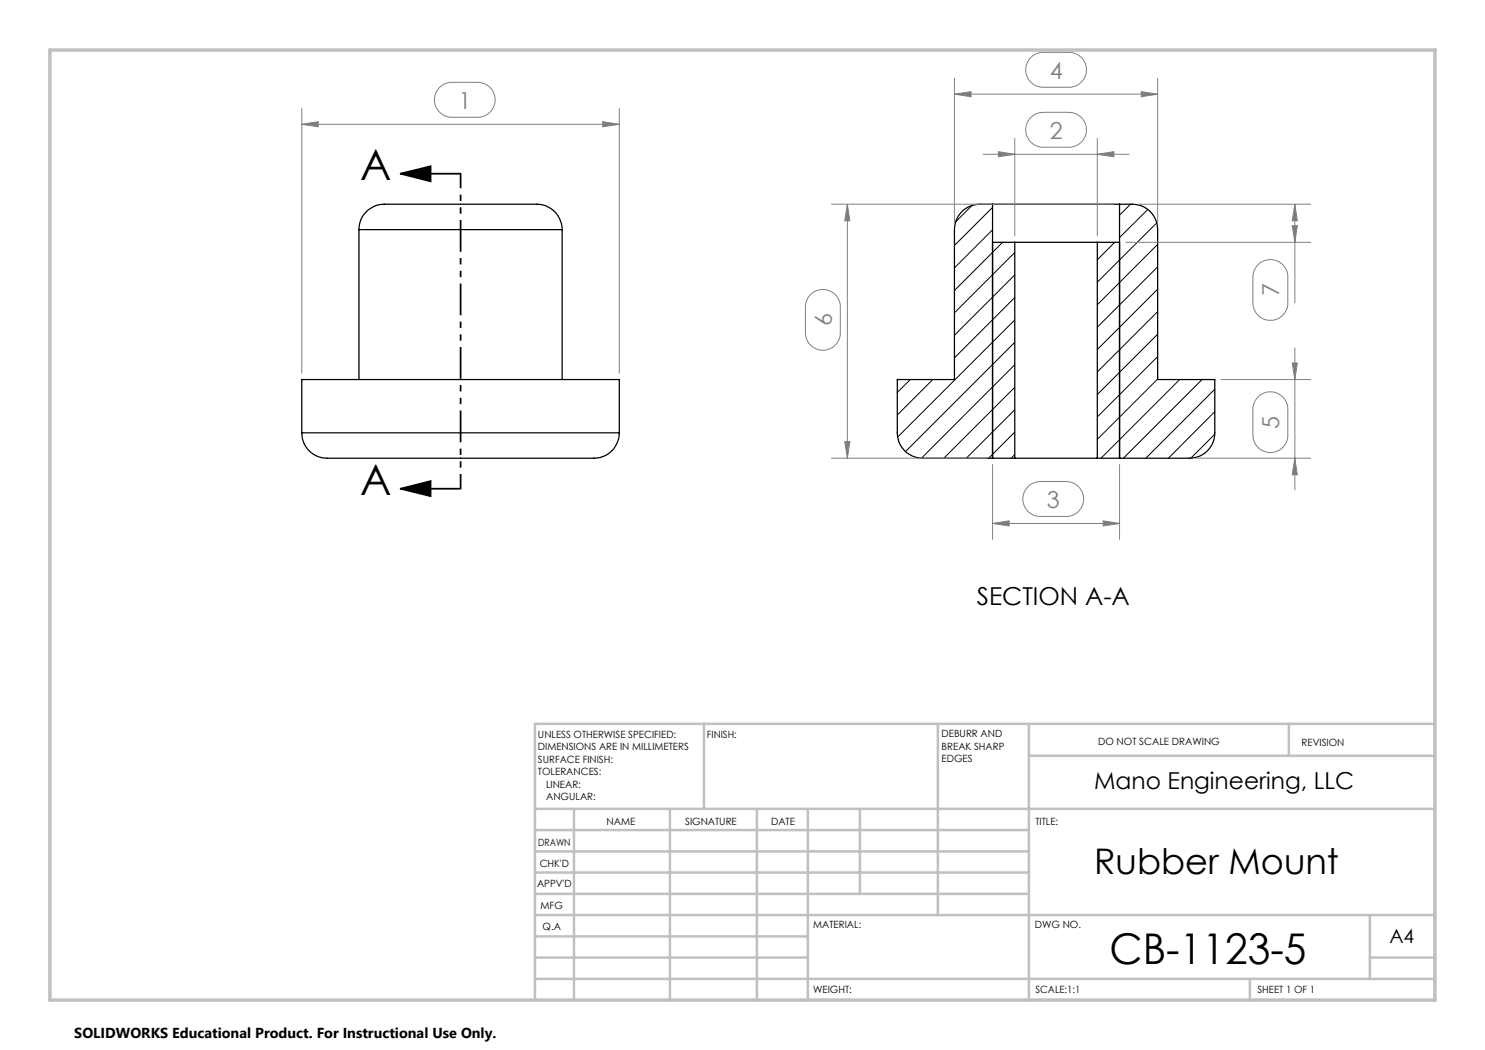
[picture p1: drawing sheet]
<svg xmlns="http://www.w3.org/2000/svg" width="297mm" height="210mm" viewBox="0 0 297 210" stroke-linecap="round" stroke-linejoin="round" font-family="sans-serif">
<g fill="none" stroke="#000" stroke-width=".25">
<path d="M71.8 45.9a5.4 5.4 0 0 1 6.3-5.1h28a5.3 5.3 0 0 1 6.3 5.1M71.8 45.9h40.6M71.8 45.9v30M112.4 45.9v30M198.5 40.8a10.1 10.1 0 0 0-4.2 .3 5.1 5.1 0 0 0-3.4 4.8v30h-11.4v10.7a5.1 5.1 0 0 0 5 5h18.5M198.5 40.8h25.4M198.5 40.8v50.8M198.5 48.5h4.5M203 48.5h16.5M203 48.5v43.1M219.5 48.5v43.1M219.5 48.5h4.4"/>
<path d="M223.9 40.8a10.5 10.5 0 0 1 4.2 .3 5 5 0 0 1 3.4 4.8v30h11.5v10.7a5.1 5.1 0 0 1-5.1 5h-18.4M223.9 40.8v50.8M60.4 86.6a5.2 5.2 0 0 0 6.1 5h50.8a5.6 5.6 0 0 0 6.4-3.8l.2-1.2M60.4 86.6v-10.7h63.5v10.7M60.4 86.6h63.5M203 91.6h16.5"/>
</g>
<g fill="none" stroke="#000" stroke-width=".2">
<path d="M194.4 41.1l-3.3 3.3M198.5 41.5l-7.6 7.6M198.5 46l-7.6 7.6M200.5 48.5l-9.6 9.6M203 50.5l-12.1 12.1M203 55l-12.1 12.1M203 59.5l-12.1 12.1M223 48.5l-3.5 3.5M226.1 40.8l-2.2 2.2M229.6 41.9l-5.7 5.6M231.4 44.6l-11.9 11.8M231.5 48.9l-12 12.1"/>
<path d="M231.5 53.4l-12 12M231.5 57.8l-12 12.1M182.1 75.9l-2.6 2.6M186.5 75.9l-7 7.1M203 77.5l-14.2 14.1M203 64l-23.5 23.4M203 68.5l-21.9 21.8M203 72.9l-18.7 18.7M231.5 62.3l-12 12.1M231.5 66.8l-12 12.1M231.5 71.3l-12 12.1M231.5 75.8l-12 12.1"/>
<path d="M235.9 75.9l-15.7 15.7M240.4 75.9l-15.7 15.7M243 77.8l-13.8 13.8M203 81.9l-9.7 9.7M203 86.4l-5.3 5.2M203 90.9l-.8 .7M243 82.3l-9.3 9.3M243 86.8l-4.8 4.8"/>
</g>
<path d="M80.1 34.7l6-1.4v3zM80.1 34.7h12M80.1 97.7l6-1.5v3zM80.1 97.7h12" fill="none" stroke="#000" stroke-width=".35"/>
<g fill="none" stroke="#808080" stroke-width=".2">
<path d="M87.8 17.6a3.4 3.4 0 0 1 2.6-1.1h5.1a3.5 3.5 0 0 1 3.5 3.5 3.5 3.5 0 0 1-3.5 3.5h-5.1a3.5 3.5 0 0 1-3.2-2.1 3.5 3.5 0 0 1 .6-3.8zM190.9 18.8l3.3-.5v1.1zM190.9 15.7v29M190.9 18.8h40.6M206 11.6a3.4 3.4 0 0 1 2.6-1.1h5.2a3.5 3.5 0 0 1 3.5 3.5 3.5 3.5 0 0 1-3.5 3.5h-5.2a3.5 3.5 0 0 1-3.1-2.1 3.5 3.5 0 0 1 .5-3.8zM228.2 18.3l3.3 .5-3.3 .6zM231.5 15.7v29M60.4 24.9l3.2-.6v1.1zM60.4 21.7v52.9M60.4 24.9h63.5M120.5 24.3l3.4 .6-3.4 .5zM123.9 21.7v52.9"/>
<path d="M196.6 30.9h29.2M199.7 30.3l3.3 .6-3.3 .5zM203 27.7v19.5M206.2 23.5a3.4 3.4 0 0 1 2.4-1h5.2a3.5 3.5 0 0 1 3.5 3.5 3.5 3.5 0 0 1-3.5 3.4h-5.2a3.5 3.5 0 0 1-3.2-2.1 3.5 3.5 0 0 1 .8-3.8zM219.5 30.9l3.3-.6v1.1zM219.5 27.7v19.5M162.2 58.8a3.5 3.5 0 0 1 3.8-.6 3.5 3.5 0 0 1 2.1 3.2v5.2a3.5 3.5 0 0 1-3.5 3.5 3.5 3.5 0 0 1-3.5-3.5v-5.2a3.5 3.5 0 0 1 1.1-2.6zM166.3 40.8h56.3M169.5 40.8l.5 3.4h-1.1zM169.5 40.8v50.8M225.2 48.5h36.9M227.7 40.8h34.4"/>
<path d="M251.6 53a3.5 3.5 0 0 1 3.8-.8 3.5 3.5 0 0 1 2.2 3.2v5.2a3.5 3.5 0 0 1-3.5 3.5 3.5 3.5 0 0 1-3.5-3.5v-5.2a3.4 3.4 0 0 1 1-2.4zM258.4 45.1h1.1l-.5 3.4zM259 40.8l.5 3.4h-1.1zM259 40.8v19.8M244.2 75.9h17.9M251.6 79.4a3.5 3.5 0 0 1 3.8-.8 3.5 3.5 0 0 1 2.2 3.2v5.2a3.5 3.5 0 0 1-3.5 3.5 3.5 3.5 0 0 1-3.5-3.5v-5.4a3 3 0 0 1 1-2.2zM258.4 72.6h1.1l-.5 3.3zM259 69.6v28.4M166.3 91.6h30.9M168.9 88.3h1.1l-.5 3.3zM198.5 92.9v15M205.6 97.3a3.9 3.9 0 0 1 2.5-1h5.1a3.5 3.5 0 0 1 3.5 3.5 3.5 3.5 0 0 1-3.5 3.5h-5.1a3.5 3.5 0 0 1-3.3-2.2 3.5 3.5 0 0 1 .8-3.8z"/>
<path d="M223.9 92.9v15M239.1 91.6h23M259 91.6l.5 3.4h-1.1zM198.5 104.7l3.3-.5v1zM198.5 104.7h25.4M220.6 104.2l3.3 .5-3.3 .5z"/>
</g>
<path d="M92.1 34.7v63" fill="none" stroke="#000" stroke-width=".35" stroke-dasharray="6.3 1.3 1.3 1.3 1.3 1.3" stroke-dashoffset="3.4" stroke-linecap="butt"/>
<g fill="none" stroke="#c0c0c0" stroke-width=".5">
<path d="M140.8 144.8v17M187.6 144.8v38.2M205.8 144.8v55.2M205.8 151.2h81.2M257.8 144.8v6.4M287 144.8h-180v55.2M107 161.8h180M107 178.8h98.8M107 174.5h98.8M107 170.3h98.8M107 166h98.8M114.8 161.8v38.2"/>
<path d="M134 161.8v38.2M151.4 161.8v38.2M161.6 161.8v38.2M172 161.8v17M107 195.8h180M107 191.5h54.6M107 187.3h54.6M107 183h180M250 195.8v4.2M274 191.5h13M274 183v12.8"/>
</g>
<path d="M10 10h277v190h-277z" fill="none" stroke="#c0c0c0" stroke-width=".7"/>
<path d="M80.1 34.7l6-1.4v3zM80.1 97.7l6-1.5v3z" fill="#000"/>
<g fill="#808080">
<path d="M228.2 18.3l3.3 .5-3.3 .6zM190.9 18.8l3.3-.5v1.1z"/>
<path d="M60.4 24.9l3.2-.6v1.1zM120.5 24.3l3.4 .6-3.4 .5zM199.7 30.3l3.3 .6-3.3 .5zM219.5 30.9l3.3-.6v1.1zM198.5 104.7l3.3-.5v1zM220.6 104.2l3.3 .5-3.3 .5z"/>
<path d="M258.4 45.1h1.1l-.5 3.4zM259 40.8l.5 3.4h-1.1z"/>
<path d="M258.4 72.6h1.1l-.5 3.3zM259 91.6l.5 3.4h-1.1zM169.5 40.8l.5 3.4h-1.1zM168.9 88.3h1.1l-.5 3.3z"/>
</g>
<g font-size="8.5">
<text x="72" y="36">A</text>
<text x="72" y="99">A</text>
<text x="221.9" y="192.7">CB-1123-5</text>
</g>
<text font-size="7.1" x="218.8" y="174.8">Rubber Mount</text>
<text font-size="4.9" x="195.4" y="121.1">SECTION A-A</text>
<g font-size="4.7" fill="#808080">
<text x="209.9" y="15.7">4</text>
<text x="91.7" y="21.7">1</text>
<text x="209.9" y="27.7">2</text>
<text x="255.9" y="59.3" transform="rotate(-90 255.9 59.3)">7</text>
<text x="166.4" y="65.2" transform="rotate(-90 166.4 65.2)">6</text>
<text x="255.9" y="85.7" transform="rotate(-90 255.9 85.7)">5</text>
<text x="209.4" y="101.6">3</text>
</g>
<text font-size="4.7" x="218.8" y="157.8">Mano Engineering, LLC</text>
<text font-size="3.9" x="277.9" y="188.5">A4</text>
<text font-size="2.9" x="14.9" y="207.6">SOLIDWORKS Educational Product. For Instructional Use Only.</text>
<g font-size="2">
<text x="107.6" y="147.6">UNLESS OTHERWISE SPECIFIED:</text>
<text x="141.4" y="147.6">FINISH:</text>
<text x="188.3" y="147.5">DEBURR AND</text>
<text x="188.3" y="150">BREAK SHARP</text>
<text x="219.6" y="149">DO NOT SCALE DRAWING</text>
<text x="260.3" y="149.2">REVISION</text>
<text x="107.6" y="150.1">DIMENSIONS ARE IN MILLIMETERS</text>
<text x="107.6" y="152.6">SURFACE FINISH:</text>
<text x="107.6" y="155.1">TOLERANCES:</text>
<text x="188.3" y="152.5">EDGES</text>
<text x="109.2" y="157.6">LINEAR:</text>
<text x="109.2" y="160.1">ANGULAR:</text>
<text x="121.3" y="165">NAME</text>
<text x="137" y="164.9">SIGNATURE</text>
<text x="154.2" y="164.9">DATE</text>
<text x="207.1" y="164.9">TITLE:</text>
<text x="107.6" y="169.1">DRAWN</text>
<text x="107.9" y="173.3">CHK'D</text>
<text x="107.4" y="177.4">APPV'D</text>
<text x="108.1" y="181.8">MFG</text>
<text x="108.5" y="186">Q.A</text>
<text x="162.6" y="185.5">MATERIAL:</text>
<text x="207" y="185.5">DWG NO.</text>
<text x="162.6" y="198.5">WEIGHT:</text>
<text x="207.1" y="198.6">SCALE:1:1</text>
<text x="251.5" y="198.6">SHEET 1 OF 1</text>
</g>
</svg>
